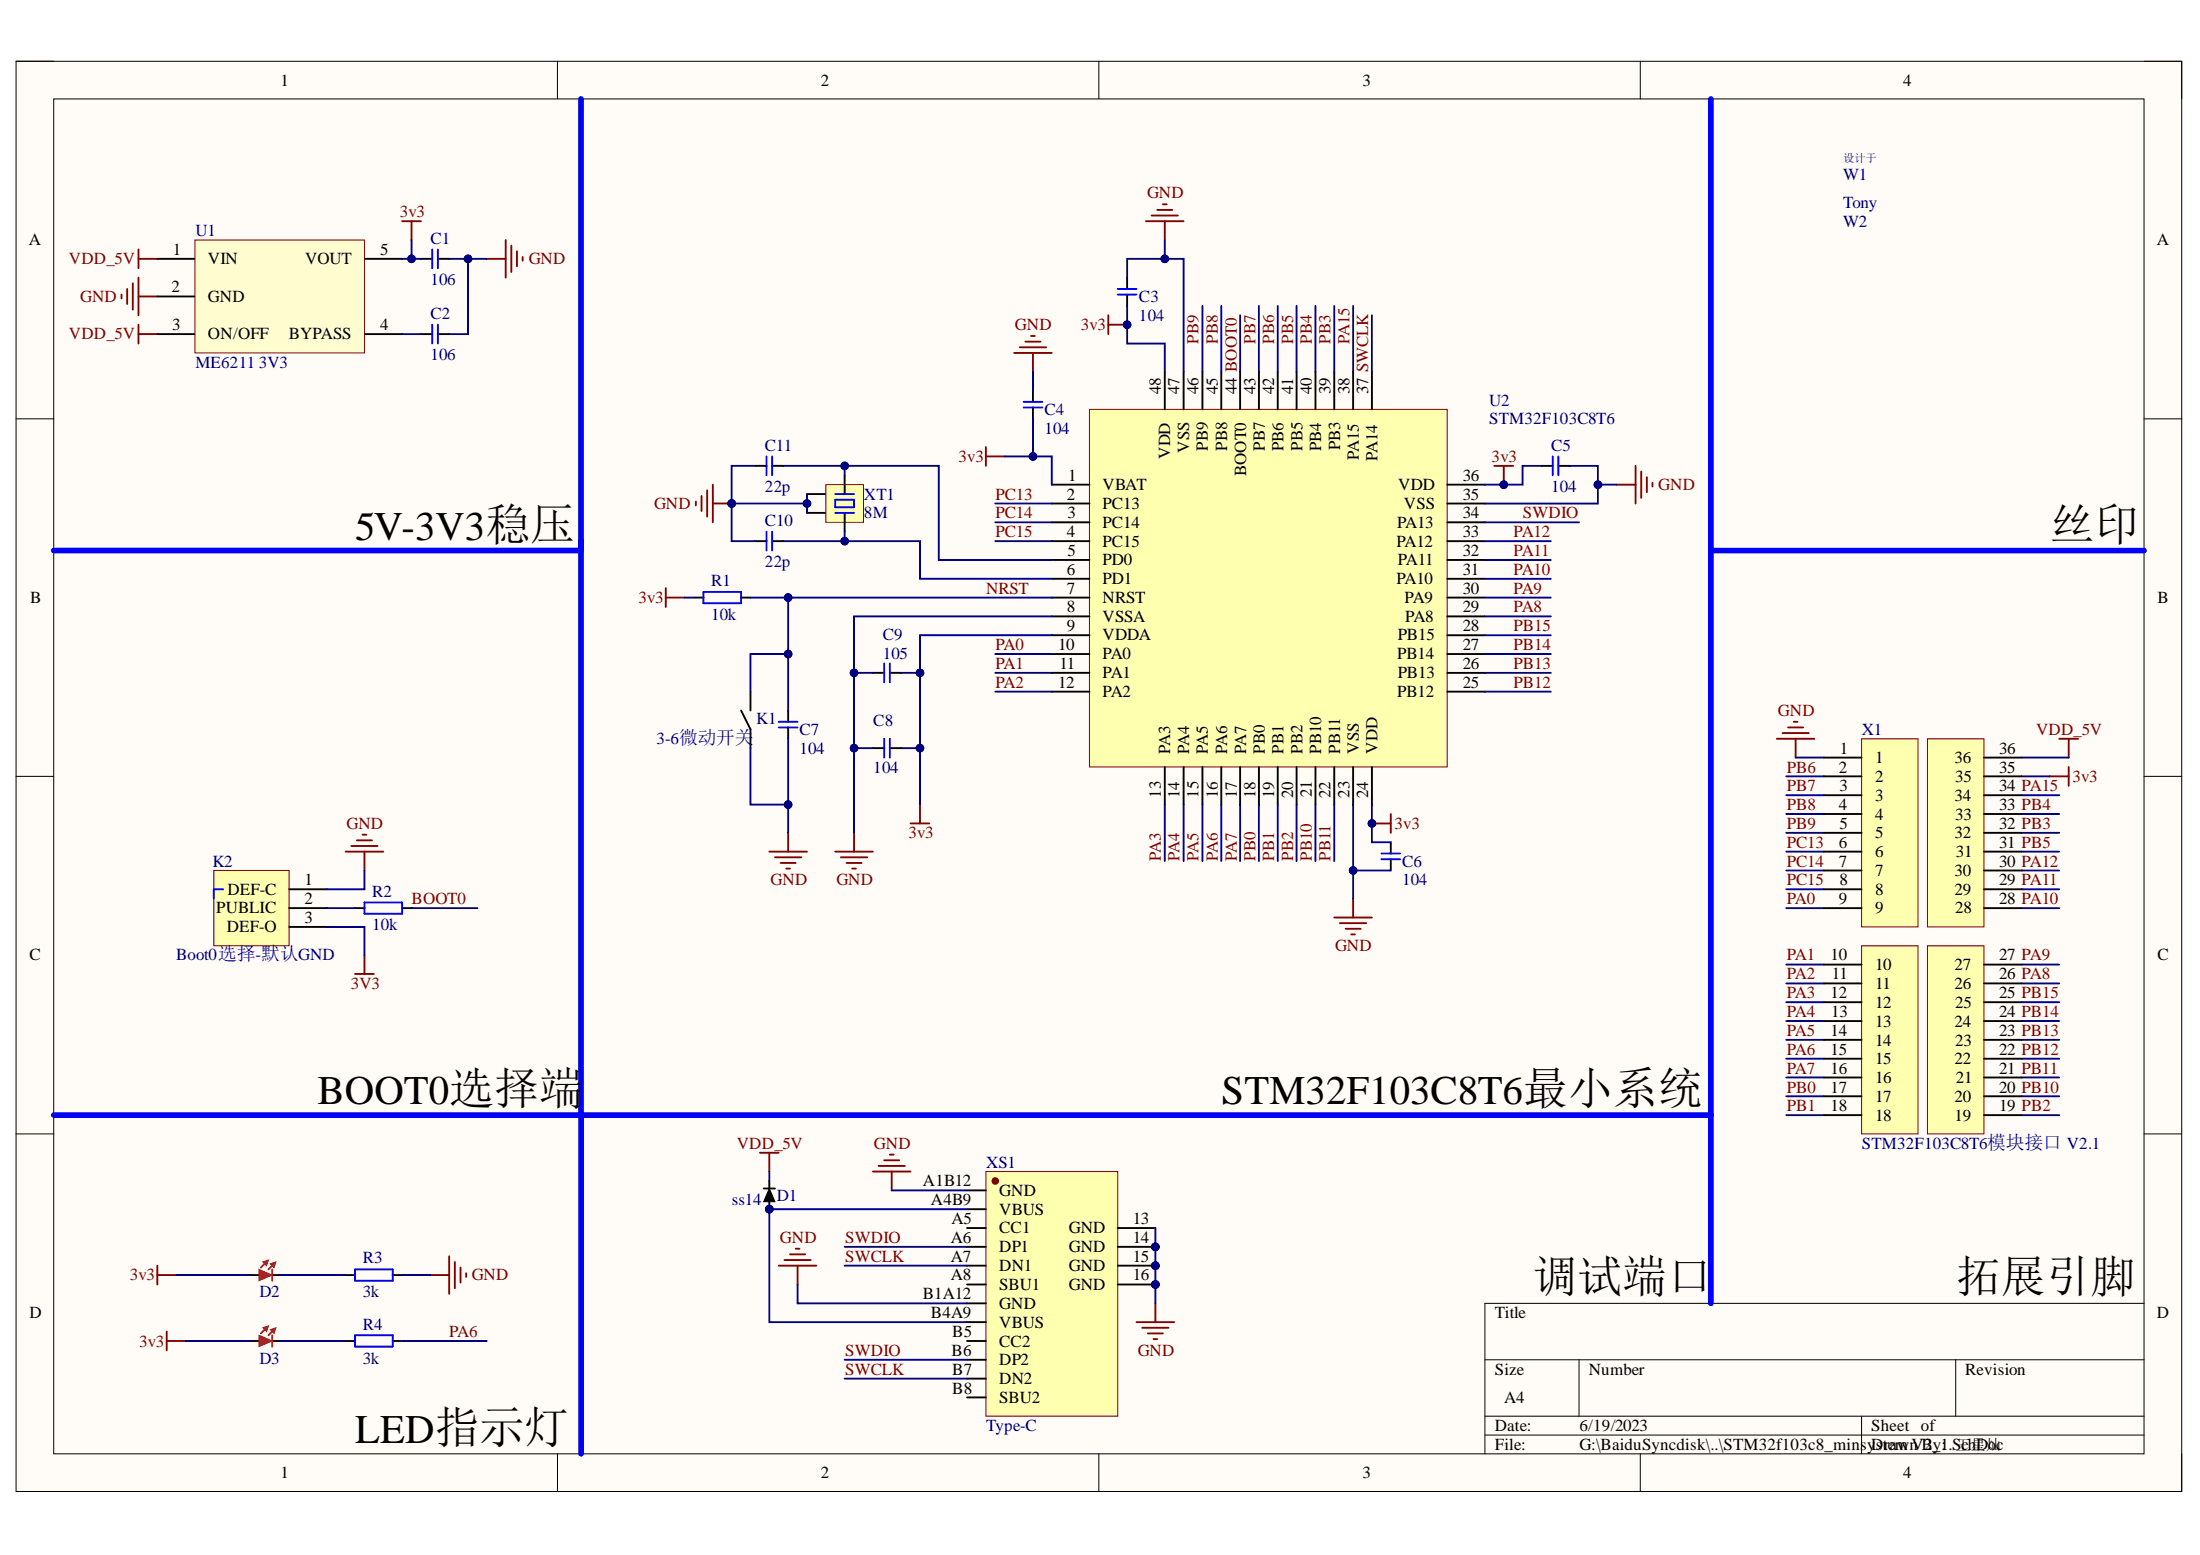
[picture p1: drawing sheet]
# Altium project STM32f103c8_minsystem V2_1.PrjPCB
1 sheet, 27 parts. Net scope: global (net labels, ports and power ports of the same name join across sheets).
Board file: STM32f103c8_minsystem V2_1.PcbDoc

## Sheet STM32f103c8_minsystem V2_1.SchDoc
size A4; DrawnBy: 王星灿

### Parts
C1  106  [CAP_0603]
C2  106  [CAP_0603]
C3  104  [CAP_0603]
C4  104  [CAP_0603]
C5  104  [CAP_0603]
C6  104  [CAP_0603]
C7  104  [CAP_0603]
C8  104  [CAP_0603]
C9  105  [CAP_0603]
C10  22p  [CAP_0603]
C11  22p  [CAP_0603]
D1  ss14  [SOD-323]
D2  led  [led0603]  (value not drawn)
D3  led  [led0603]  (value not drawn)
K1  3-6微动开关  [3-6微动开关]
K2  Boot0选择-默认GND  [Switch 1-2 0603]
R1  10k  [RES_0603]
R2  10k  [RES_0603]
R3  3k  [RES_0603]
R4  3k  [RES_0603]
U1  ME6211 3V3  [SOT23-5]
U2  STM32F103C8T6  [LQFP48]
W1  设计于  [designed by（430-70）]  (value not drawn)
W2  Tony  [Tony_2(200-70)]  (value not drawn)
X1  STM32F103C8T6模块接口 V2.1  [STM32F103C8T6 V2_1引脚]
XS1  Type-C  [TypeC-304-16BCP]
XT1  8M  [SMD3225_4p]

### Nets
3v3: C1.2 C3.2 C4.1 C5.2 C6.2 C8.2 C9.2 D2.1 D3.1 K2.3(DEF-O) R1.1 U1.5(VOUT) U2.1(VBAT) U2.9(VDDA) U2.24(VDD) U2.36(VDD) U2.48(VDD) X1.35
GND: C1.1 C2.1 C3.1 C4.2 C5.1 C6.1 C7.2 C8.1 C9.1 C10.2 C11.2 K1.1 K2.1(DEF-C) R3.2 U1.2(GND) U2.8(VSSA) U2.23(VSS) U2.35(VSS) U2.47(VSS) X1.1 XS1.13(GND) XS1.14(GND) XS1.15(GND) XS1.16(GND) XS1.A1B12(GND) XS1.B1A12(GND) XT1.2(GND) XT1.4(GND)
VDD_5V: D1.2 U1.1(VIN) U1.3(ON/OFF) X1.36
BOOT0: R2.2 U2.44(BOOT0)
NRST: C7.1 K1.2 R1.2 U2.7(NRST)
PA0: U2.10(PA0) X1.9
PA1: U2.11(PA1) X1.10
PA2: U2.12(PA2) X1.11
PA3: U2.13(PA3) X1.12
PA4: U2.14(PA4) X1.13
PA5: U2.15(PA5) X1.14
PA6: R4.2 U2.16(PA6) X1.15
PA7: U2.17(PA7) X1.16
PA8: U2.29(PA8) X1.26
PA9: U2.30(PA9) X1.27
PA10: U2.31(PA10) X1.28
PA11: U2.32(PA11) X1.29
PA12: U2.33(PA12) X1.30
PA15: U2.38(PA15) X1.34
PB0: U2.18(PB0) X1.17
PB1: U2.19(PB1) X1.18
PB2: U2.20(PB2) X1.19
PB3: U2.39(PB3) X1.32
PB4: U2.40(PB4) X1.33
PB5: U2.41(PB5) X1.31
PB6: U2.42(PB6) X1.2
PB7: U2.43(PB7) X1.3
PB8: U2.45(PB8) X1.4
PB9: U2.46(PB9) X1.5
PB10: U2.21(PB10) X1.20
PB11: U2.22(PB11) X1.21
PB12: U2.25(PB12) X1.22
PB13: U2.26(PB13) X1.23
PB14: U2.27(PB14) X1.24
PB15: U2.28(PB15) X1.25
PC13: U2.2(PC13) X1.6
PC14: U2.3(PC14) X1.7
PC15: U2.4(PC15) X1.8
SWCLK: U2.37(PA14) XS1.A7(DN1) XS1.B7(DN2)
SWDIO: U2.34(PA13) XS1.A6(DP1) XS1.B6(DP2)
NetC2_2: C2.2 U1.4(BYPASS)
NetC10_1: C10.1 U2.6(PD1) XT1.3
NetC11_1: C11.1 U2.5(PD0) XT1.1
NetD1_1: D1.1 XS1.A4B9(VBUS) XS1.B4A9(VBUS)
NetD2_2: D2.2 R3.1
NetD3_2: D3.2 R4.1
NetK2_2: K2.2(PUBLIC) R2.1

Not connected (* = marked no-connect by the designer): XS1 A5(CC1) A8(SBU1) B5(CC2) B8(SBU2)

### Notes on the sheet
- 5V-3V3稳压
- 丝印
- BOOT0选择端
- STM32F103C8T6最小系统
- 调试端口
- 拓展引脚
- LED指示灯
